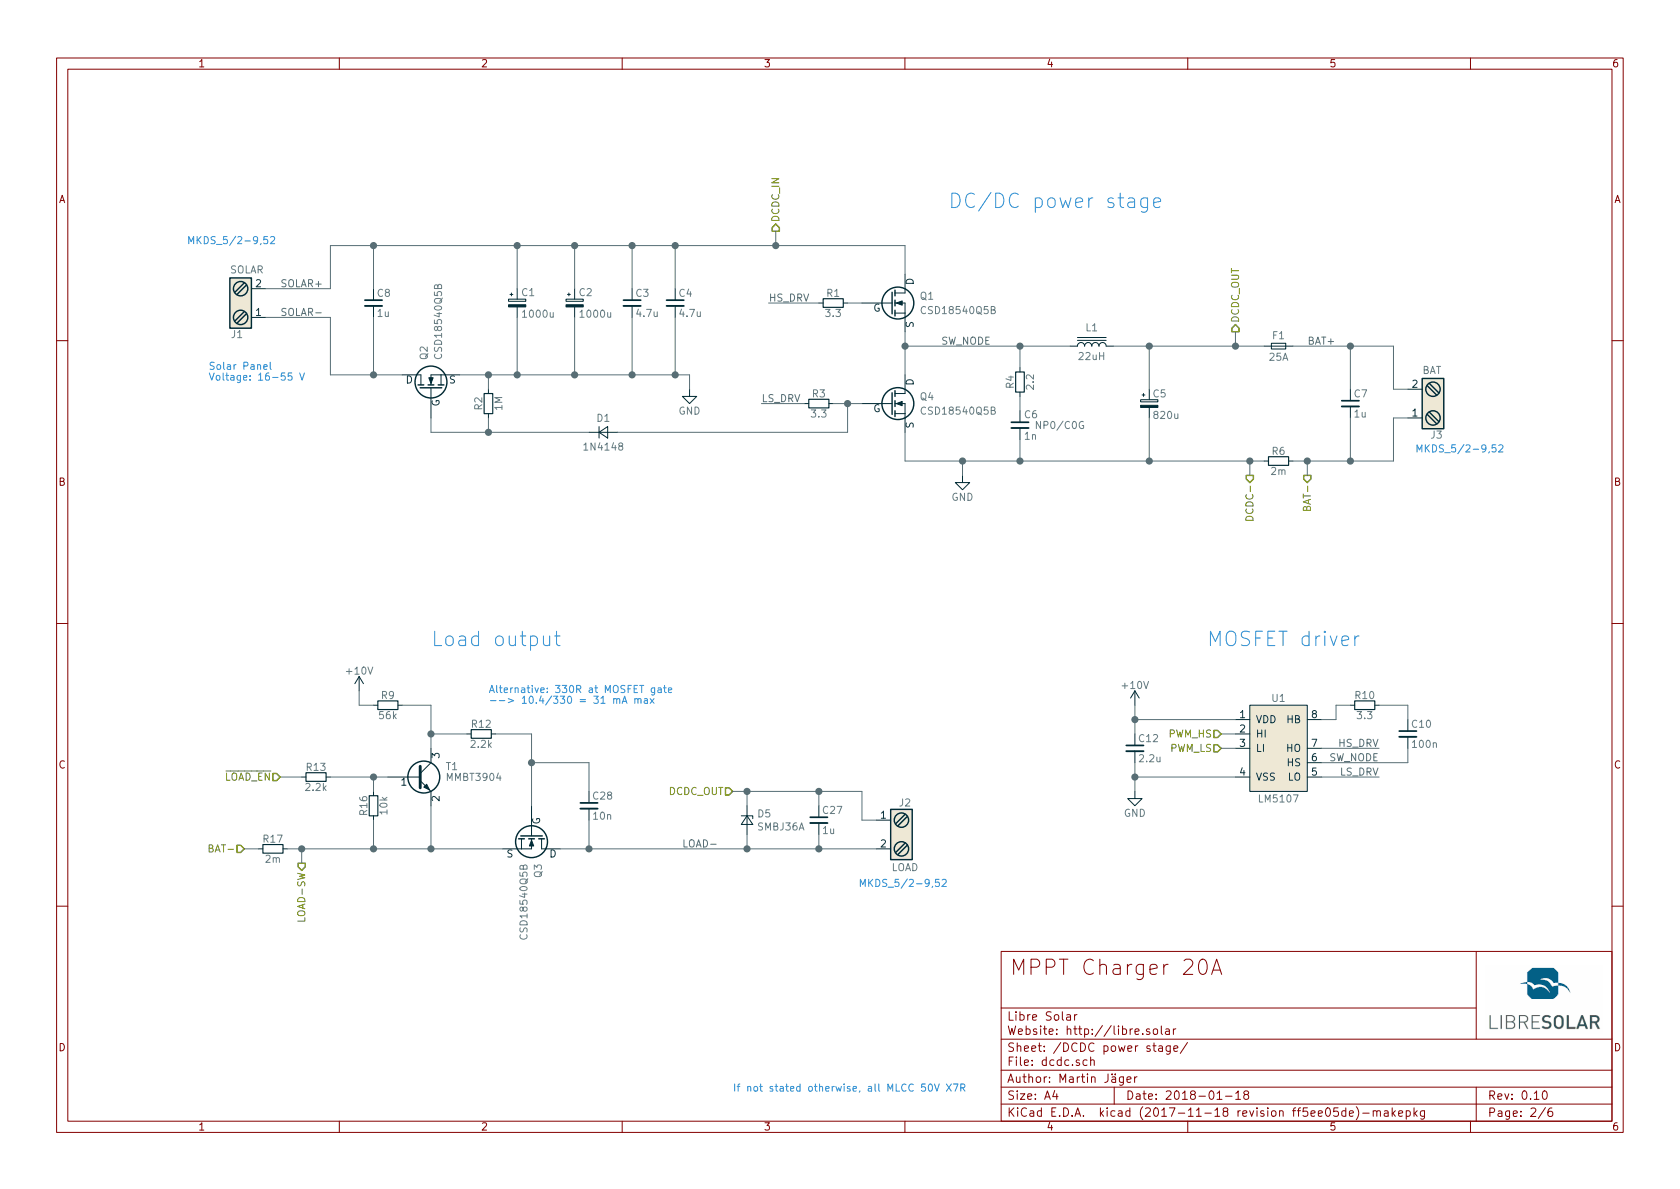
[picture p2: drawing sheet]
EESchema Schematic File Version 4
LIBS:MPPT_charger_20A-cache
EELAYER 26 0
EELAYER END
$Descr A4 11693 8268
encoding utf-8
Sheet 2 6
Title "MPPT Charger 20A"
Date "2018-01-18"
Rev "0.10"
Comp "Libre Solar"
Comment1 "Author: Martin Jäger"
Comment2 "Website: http://libre.solar"
Comment3 ""
Comment4 ""
$EndDescr
$Comp
L power:GND #PWR02
U 1 1
P 7900 5500
F 0 "#PWR02" H 7900 5250 50  0001 C CNN
F 1 "GND" H 7900 5350 50  0000 C CNN
F 2 "" H 7900 5500 50  0000 C CNN
F 3 "" H 7900 5500 50  0000 C CNN
	1    7900 5500
	1    0    0    -1  
$EndComp
$Comp
L power:GND #PWR03
U 1 1
P 6700 3300
F 0 "#PWR03" H 6700 3050 50  0001 C CNN
F 1 "GND" H 6700 3150 50  0000 C CNN
F 2 "" H 6700 3300 50  0000 C CNN
F 3 "" H 6700 3300 50  0000 C CNN
	1    6700 3300
	1    0    0    -1  
$EndComp
$Comp
L device:C_Small C10
U 1 1
P 9800 5100
F 0 "C10" H 9820 5170 50  0000 L CNN
F 1 "100n" H 9820 5030 50  0000 L CNN
F 2 "LibreSolar:C_0603_1608" H 9800 5100 50  0001 C CNN
F 3 "" H 9800 5100 50  0000 C CNN
F 4 "Murata" H 4600 1200 50  0001 C CNN "Manufacturer"
F 5 "GRM188R71H104KA93D" H 4600 1200 50  0001 C CNN "PartNumber"
	1    9800 5100
	1    0    0    -1  
$EndComp
$Comp
L power:GND #PWR04
U 1 1
P 4800 2700
F 0 "#PWR04" H 4800 2450 50  0001 C CNN
F 1 "GND" H 4800 2550 50  0000 C CNN
F 2 "" H 4800 2700 50  0000 C CNN
F 3 "" H 4800 2700 50  0000 C CNN
	1    4800 2700
	1    0    0    -1  
$EndComp
$Comp
L device:R_Small R3
U 1 1
P 5700 2800
F 0 "R3" V 5630 2800 50  0000 C CNN
F 1 "3.3" V 5770 2800 50  0000 C CNN
F 2 "LibreSolar:R_0805_2012" H 5700 2800 50  0001 C CNN
F 3 "" H 5700 2800 50  0000 C CNN
F 4 "Yageo" H 150 300 50  0001 C CNN "Manufacturer"
F 5 "RC0805FR-073R3L" H 150 300 50  0001 C CNN "PartNumber"
	1    5700 2800
	0    1    1    0   
$EndComp
$Comp
L device:R_Small R1
U 1 1
P 5800 2100
F 0 "R1" V 5730 2100 50  0000 C CNN
F 1 "3.3" V 5870 2100 50  0000 C CNN
F 2 "LibreSolar:R_0805_2012" H 5800 2100 50  0001 C CNN
F 3 "" H 5800 2100 50  0000 C CNN
F 4 "Yageo" H 200 300 50  0001 C CNN "Manufacturer"
F 5 "RC0805FR-073R3L" H 200 300 50  0001 C CNN "PartNumber"
	1    5800 2100
	0    1    1    0   
$EndComp
$Comp
L device:R_Small R10
U 1 1
P 9500 4900
F 0 "R10" V 9430 4900 50  0000 C CNN
F 1 "3.3" V 9570 4900 50  0000 C CNN
F 2 "LibreSolar:R_0805_2012" H 9500 4900 50  0001 C CNN
F 3 "" H 9500 4900 50  0000 C CNN
F 4 "Yageo" H 4575 1200 50  0001 C CNN "Manufacturer"
F 5 "RC0805FR-073R3L" H 4575 1200 50  0001 C CNN "PartNumber"
	1    9500 4900
	0    1    1    0   
$EndComp
$Comp
L device:R_Small R9
U 1 1
P 2700 4900
F 0 "R9" V 2630 4900 50  0000 C CNN
F 1 "56k" V 2770 4900 50  0000 C CNN
F 2 "LibreSolar:R_0603_1608" H 2700 4900 50  0001 C CNN
F 3 "" H 2700 4900 50  0000 C CNN
F 4 "Yageo" H 150 -50 50  0001 C CNN "Manufacturer"
F 5 "RC0603FR-0756KL" H 150 -50 50  0001 C CNN "PartNumber"
	1    2700 4900
	0    1    1    0   
$EndComp
$Comp
L device:R_Small R12
U 1 1
P 3350 5100
F 0 "R12" V 3280 5100 50  0000 C CNN
F 1 "2.2k" V 3420 5100 50  0000 C CNN
F 2 "LibreSolar:R_0603_1608" H 3350 5100 50  0001 C CNN
F 3 "" H 3350 5100 50  0000 C CNN
F 4 "Yageo" H 200 0   50  0001 C CNN "Manufacturer"
F 5 "RC0603FR-072K2L" H 200 0   50  0001 C CNN "PartNumber"
	1    3350 5100
	0    1    1    0   
$EndComp
$Comp
L device:R_Small R13
U 1 1
P 2200 5400
F 0 "R13" V 2130 5400 50  0000 C CNN
F 1 "2.2k" V 2270 5400 50  0000 C CNN
F 2 "LibreSolar:R_0603_1608" H 2200 5400 50  0001 C CNN
F 3 "" H 2200 5400 50  0000 C CNN
F 4 "Yageo" H 175 0   50  0001 C CNN "Manufacturer"
F 5 "RC0603FR-072K2L" H 175 0   50  0001 C CNN "PartNumber"
	1    2200 5400
	0    1    1    0   
$EndComp
$Comp
L device:R_Small R17
U 1 1
P 1900 5900
F 0 "R17" V 1830 5900 50  0000 C CNN
F 1 "2m" V 1970 5900 50  0000 C CNN
F 2 "LibreSolar:R_Bourns_CRE2512" H 1900 5900 50  0001 C CNN
F 3 "" H 1900 5900 50  0000 C CNN
F 4 "Bourns" H 150 0   50  0001 C CNN "Manufacturer"
F 5 "CRE2512-FZ-R002E-3" H 150 0   50  0001 C CNN "PartNumber"
	1    1900 5900
	0    -1   1    0   
$EndComp
$Comp
L device:R_Small R16
U 1 1
P 2600 5600
F 0 "R16" V 2530 5600 50  0000 C CNN
F 1 "10k" V 2670 5600 50  0000 C CNN
F 2 "LibreSolar:R_0603_1608" H 2600 5600 50  0001 C CNN
F 3 "" H 2600 5600 50  0000 C CNN
F 4 "Yageo" H 150 -50 50  0001 C CNN "Manufacturer"
F 5 "RC0603FR-0710KL" H 150 -50 50  0001 C CNN "PartNumber"
	1    2600 5600
	1    0    0    1   
$EndComp
$Comp
L device:R_Small R6
U 1 1
P 8900 3200
F 0 "R6" V 8830 3200 50  0000 C CNN
F 1 "2m" V 8970 3200 50  0000 C CNN
F 2 "LibreSolar:R_Bourns_CRE2512" H 8900 3200 50  0001 C CNN
F 3 "" H 8900 3200 50  0000 C CNN
F 4 "Bourns" H 400 150 50  0001 C CNN "Manufacturer"
F 5 "CRE2512-FZ-R002E-3" H 400 150 50  0001 C CNN "PartNumber"
	1    8900 3200
	0    -1   1    0   
$EndComp
$Comp
L device:C_Small C8
U 1 1
P 2600 2100
F 0 "C8" H 2620 2170 50  0000 L CNN
F 1 "1u" H 2620 2030 50  0000 L CNN
F 2 "LibreSolar:C_0805_2012" H 2600 2100 50  0001 C CNN
F 3 "" H 2600 2100 50  0000 C CNN
F 4 "Murata" H 500 350 50  0001 C CNN "Manufacturer"
F 5 "GRJ21BC72A105KE11L" H 500 350 50  0001 C CNN "PartNumber"
F 6 "100V, X7S" H 0   0   60  0001 C CNN "Remarks"
	1    2600 2100
	1    0    0    -1  
$EndComp
$Comp
L device:C_Small C4
U 1 1
P 4700 2100
F 0 "C4" H 4720 2170 50  0000 L CNN
F 1 "4.7u" H 4720 2030 50  0000 L CNN
F 2 "LibreSolar:C_1210_3225" H 4700 2100 50  0001 C CNN
F 3 "" H 4700 2100 50  0000 C CNN
F 4 "Murata" H 100 300 50  0001 C CNN "Manufacturer"
F 5 "GRJ32DC72A475KE11L" H 100 300 50  0001 C CNN "PartNumber"
F 6 "100V, X7S" H 0   0   60  0001 C CNN "Remarks"
	1    4700 2100
	1    0    0    -1  
$EndComp
$Comp
L device:C_Small C6
U 1 1
P 7100 2950
F 0 "C6" H 7125 3025 50  0000 L CNN
F 1 "1n" H 7125 2875 50  0000 L CNN
F 2 "LibreSolar:C_0603_1608" H 7100 2750 50  0001 C CNN
F 3 "" H 7125 3025 50  0000 C CNN
F 4 "NP0/C0G" H 7200 2950 50  0000 L CNN "Remarks"
F 5 "Murata" H 200 150 50  0001 C CNN "Manufacturer"
F 6 "GRM1885C2A102JA01D" H 200 150 50  0001 C CNN "PartNumber"
	1    7100 2950
	1    0    0    -1  
$EndComp
$Comp
L device:R_Small R4
U 1 1
P 7100 2650
F 0 "R4" V 7030 2650 50  0000 C CNN
F 1 "2.2" V 7170 2650 50  0000 C CNN
F 2 "LibreSolar:R_1206_3216" H 7100 2650 50  0001 C CNN
F 3 "" H 7100 2650 50  0000 C CNN
F 4 "Yageo" H 300 350 50  0001 C CNN "Manufacturer"
F 5 "RC1206FR-072R2L" H 300 350 50  0001 C CNN "PartNumber"
	1    7100 2650
	1    0    0    1   
$EndComp
$Comp
L device:L_Core_Iron L1
U 1 1
P 7600 2400
F 0 "L1" V 7725 2400 50  0000 C CNN
F 1 "22uH" V 7525 2400 50  0000 C CNN
F 2 "LibreSolar:L-FERYSTER-DTMSS-27" V 7800 2400 50  0001 C CNN
F 3 "" H 7600 2400 50  0001 C CNN
F 4 "Feryster" H 200 350 50  0001 C CNN "Manufacturer"
F 5 "DTMSS-27/0,022/30-H" H 200 350 50  0001 C CNN "PartNumber"
F 6 "Feryster" H 7600 2400 60  0001 C CNN "Supplier"
	1    7600 2400
	0    -1   -1   0   
$EndComp
$Comp
L Transistor:BC817 T1
U 1 1
P 2900 5400
F 0 "T1" H 3100 5475 50  0000 L CNN
F 1 "MMBT3904" H 3100 5400 50  0000 L CNN
F 2 "LibreSolar:SOT-23" H 3100 5325 50  0001 L CIN
F 3 "" H 2900 5400 50  0001 L CNN
F 4 "Diodes Inc." H 150 0   50  0001 C CNN "Manufacturer"
F 5 "MMBT3904-7-F" H 150 0   50  0001 C CNN "PartNumber"
	1    2900 5400
	1    0    0    -1  
$EndComp
$Comp
L device:C_Small C12
U 1 1
P 7900 5200
F 0 "C12" H 7920 5270 50  0000 L CNN
F 1 "2.2u" H 7920 5130 50  0000 L CNN
F 2 "LibreSolar:C_0603_1608" H 7900 5200 50  0001 C CNN
F 3 "" H 7900 5200 50  0000 C CNN
F 4 "Murata" H 4700 1150 50  0001 C CNN "Manufacturer"
F 5 "GRM188R61E225KA12D" H 0   0   60  0001 C CNN "PartNumber"
F 6 "25V, X5R" H 0   0   60  0001 C CNN "Remarks"
	1    7900 5200
	1    0    0    -1  
$EndComp
$Comp
L LibreSolar:Screw_Terminal_1x02 J3
U 1 1
P 10000 2800
F 0 "J3" H 10000 3050 50  0000 C TNN
F 1 "BAT" H 10100 2600 50  0000 R TNN
F 2 "LibreSolar:Phoenix_Contact_MKDS_5-2-952" H 10000 2575 50  0001 C CNN
F 3 "" H 9975 2800 50  0001 C CNN
F 4 "Phoenix Contact" H 0   0   60  0001 C CNN "Manufacturer"
F 5 "1714971" H 0   0   60  0001 C CNN "PartNumber"
	1    10000 2800
	-1   0    0    1   
$EndComp
$Comp
L LibreSolar:Screw_Terminal_1x02 J1
U 1 1
P 1650 2100
AR Path="/58A7E35A" Ref="J1"  Part="1" 
AR Path="/58A68DC9/58A7E35A" Ref="J1"  Part="1" 
F 0 "J1" H 1650 2350 50  0000 C TNN
F 1 "SOLAR" H 1600 1900 50  0000 L TNN
F 2 "LibreSolar:Phoenix_Contact_MKDS_5-2-952" H 1650 1875 50  0001 C CNN
F 3 "" H 1625 2100 50  0001 C CNN
F 4 "Phoenix Contact" H 1650 2100 60  0001 C CNN "Manufacturer"
F 5 "1714971" H 1650 2100 60  0001 C CNN "PartNumber"
	1    1650 2100
	1    0    0    1   
$EndComp
$Comp
L LibreSolar:Screw_Terminal_1x02 J2
U 1 1
P 6300 5800
F 0 "J2" H 6300 6050 50  0000 C TNN
F 1 "LOAD" H 6300 5600 50  0000 C TNN
F 2 "LibreSolar:Phoenix_Contact_MKDS_5-2-952" H 6300 5575 50  0001 C CNN
F 3 "" H 6275 5800 50  0001 C CNN
F 4 "Phoenix Contact" H -3600 400 60  0001 C CNN "Manufacturer"
F 5 "1714971" H -3600 400 60  0001 C CNN "PartNumber"
	1    6300 5800
	-1   0    0    -1  
$EndComp
$Comp
L device:CP_Small C2
U 1 1
P 4000 2100
F 0 "C2" H 4025 2175 50  0000 L CNN
F 1 "1000u" H 4025 2025 50  0000 L CNN
F 2 "Capacitors_THT:CP_Radial_D16.0mm_P7.50mm" H 4025 1875 50  0001 L CNN
F 3 "" H 4025 2175 50  0000 C CNN
F 4 "United Chemi-Con" H 600 300 50  0001 C CNN "Manufacturer"
F 5 "EKYB630ELL102ML25S" H 600 300 50  0001 C CNN "PartNumber"
F 6 "63V, 2.74A, 16x25" H 0   0   60  0001 C CNN "Remarks"
	1    4000 2100
	1    0    0    -1  
$EndComp
$Comp
L device:CP_Small C5
U 1 1
P 8000 2800
F 0 "C5" H 8020 2870 50  0000 L CNN
F 1 "820u" H 8020 2720 50  0000 L CNN
F 2 "Capacitors_THT:CP_Radial_D10.0mm_P5.00mm" H 8000 2800 50  0001 C CNN
F 3 "" H 8000 2800 50  0000 C CNN
F 4 "Panasonic" H 4200 1000 50  0001 C CNN "Manufacturer"
F 5 "EEU-FR1V821L" H 4200 1000 50  0001 C CNN "PartNumber"
F 6 "35V, 2.47A" H 0   0   60  0001 C CNN "Remarks"
	1    8000 2800
	1    0    0    -1  
$EndComp
$Comp
L device:C_Small C3
U 1 1
P 4400 2100
F 0 "C3" H 4420 2170 50  0000 L CNN
F 1 "4.7u" H 4420 2030 50  0000 L CNN
F 2 "LibreSolar:C_1210_3225" H 4400 2100 50  0001 C CNN
F 3 "" H 4400 2100 50  0000 C CNN
F 4 "Murata" H 200 300 50  0001 C CNN "Manufacturer"
F 5 "GRJ32DC72A475KE11L" H 200 300 50  0001 C CNN "PartNumber"
F 6 "100V, X7S" H 0   0   60  0001 C CNN "Remarks"
F 7 "" H 0   0   60  0001 C CNN "Alternative"
	1    4400 2100
	1    0    0    -1  
$EndComp
$Comp
L device:D_Small D1
U 1 1
P 4200 3000
F 0 "D1" H 4200 3100 50  0000 C CNN
F 1 "1N4148" H 4200 2900 50  0000 C CNN
F 2 "LibreSolar:D_SOD-123" V 4200 3000 50  0001 C CNN
F 3 "" V 4200 3000 50  0000 C CNN
F 4 "Diodes Inc." H 150 200 50  0001 C CNN "Manufacturer"
F 5 "1N4148W-7-F" H 150 200 50  0001 C CNN "PartNumber"
	1    4200 3000
	1    0    0    -1  
$EndComp
$Comp
L device:Fuse_Small F1
U 1 1
P 8900 2400
AR Path="/58AA3600" Ref="F1"  Part="1" 
AR Path="/58A68DC9/58AA3600" Ref="F1"  Part="1" 
F 0 "F1" H 8900 2475 50  0000 C CNN
F 1 "25A" H 8900 2325 50  0000 C CNN
F 2 "LibreSolar:KEYSTONE-FUSE-3557-2" H 8900 2400 50  0001 C CNN
F 3 "" H 8900 2400 50  0000 C CNN
F 4 "Keystone" H -100 350 50  0001 C CNN "Manufacturer"
F 5 "3557-2" H -100 350 50  0001 C CNN "PartNumber"
	1    8900 2400
	1    0    0    -1  
$EndComp
$Comp
L LibreSolar:+10V #PWR05
U 1 1
P 2500 4800
F 0 "#PWR05" H 2500 4650 50  0001 C CNN
F 1 "+10V" H 2500 4940 50  0000 C CNN
F 2 "" H 2500 4800 50  0000 C CNN
F 3 "" H 2500 4800 50  0000 C CNN
	1    2500 4800
	1    0    0    -1  
$EndComp
$Comp
L LibreSolar:+10V #PWR06
U 1 1
P 7900 4900
F 0 "#PWR06" H 7900 4750 50  0001 C CNN
F 1 "+10V" H 7900 5040 50  0000 C CNN
F 2 "" H 7900 4900 50  0000 C CNN
F 3 "" H 7900 4900 50  0000 C CNN
	1    7900 4900
	1    0    0    -1  
$EndComp
$Comp
L device:R_Small R2
U 1 1
P 3400 2800
F 0 "R2" V 3330 2800 50  0000 C CNN
F 1 "1M" V 3470 2800 50  0000 C CNN
F 2 "LibreSolar:R_0603_1608" H 3400 2800 50  0001 C CNN
F 3 "" H 3400 2800 50  0000 C CNN
F 4 "Yageo" H 200 250 50  0001 C CNN "Manufacturer"
F 5 "RC0603FR-071ML" H 200 250 50  0001 C CNN "PartNumber"
	1    3400 2800
	1    0    0    -1  
$EndComp
$Comp
L LibreSolar:LM5107 U1
U 1 1
P 8900 5200
F 0 "U1" H 8900 5550 50  0000 C CNN
F 1 "LM5107" H 8900 4850 50  0000 C CNN
F 2 "LibreSolar:SOIC-8_3.9x4.9mm_Pitch1.27mm" H 8950 5200 60  0001 C CNN
F 3 "" H 8950 5200 60  0001 C CNN
F 4 "Texas Instruments" H 4700 1150 50  0001 C CNN "Manufacturer"
F 5 "LM5107MAX/NOPB" H 4700 1150 50  0001 C CNN "PartNumber"
	1    8900 5200
	1    0    0    -1  
$EndComp
$Comp
L LibreSolar:Q_NMOS Q1
U 1 1
P 6200 2100
F 0 "Q1" H 6400 2150 50  0000 L CNN
F 1 "CSD18540Q5B" H 6400 2050 50  0000 L CNN
F 2 "LibreSolar:5X6_MOSFET" H 6400 2200 50  0001 C CNN
F 3 "" H 6200 2100 50  0001 C CNN
F 4 "Texas Instruments" H 200 300 50  0001 C CNN "Manufacturer"
F 5 "CSD18540Q5BT" H 200 300 50  0001 C CNN "PartNumber"
	1    6200 2100
	1    0    0    -1  
$EndComp
$Comp
L LibreSolar:Q_NMOS Q4
U 1 1
P 6200 2800
F 0 "Q4" H 6400 2850 50  0000 L CNN
F 1 "CSD18540Q5B" H 6400 2750 50  0000 L CNN
F 2 "LibreSolar:5X6_MOSFET" H 6400 2900 50  0001 C CNN
F 3 "" H 6200 2800 50  0001 C CNN
F 4 "Texas Instruments" H 200 300 50  0001 C CNN "Manufacturer"
F 5 "CSD18540Q5BT" H 200 300 50  0001 C CNN "PartNumber"
	1    6200 2800
	1    0    0    -1  
$EndComp
$Comp
L LibreSolar:Q_NMOS Q2
U 1 1
P 3000 2700
AR Path="/58C41D81" Ref="Q2"  Part="1" 
AR Path="/58A68DC9/58C41D81" Ref="Q2"  Part="1" 
F 0 "Q2" H 3200 2750 50  0000 L CNN
F 1 "CSD18540Q5B" H 3200 2650 50  0000 L CNN
F 2 "LibreSolar:5X6_MOSFET" H 3200 2800 50  0001 C CNN
F 3 "" H 3000 2700 50  0001 C CNN
F 4 "Texas Instruments" H 400 250 50  0001 C CNN "Manufacturer"
F 5 "CSD18540Q5BT" H 400 250 50  0001 C CNN "PartNumber"
	1    3000 2700
	0    -1   -1   0   
$EndComp
$Comp
L LibreSolar:Q_NMOS Q3
U 1 1
P 3700 5800
F 0 "Q3" H 3900 5850 50  0000 L CNN
F 1 "CSD18540Q5B" H 3900 5750 50  0000 L CNN
F 2 "LibreSolar:5X6_MOSFET" H 3900 5900 50  0001 C CNN
F 3 "" H 3700 5800 50  0001 C CNN
F 4 "Texas Instruments" H 150 0   50  0001 C CNN "Manufacturer"
F 5 "CSD18540Q5BT" H 150 0   50  0001 C CNN "PartNumber"
	1    3700 5800
	0    1    1    0   
$EndComp
Text Notes 1450 2650 0    50   ~ 0
Solar Panel\nVoltage: 16-55 V
Text Notes 6600 1450 0    100  ~ 0
DC/DC power stage
Text Notes 3000 4500 0    100  ~ 0
Load output
Text Notes 8400 4500 0    100  ~ 0
MOSFET driver
Text Notes 3400 4900 0    50   ~ 0
Alternative: 330R at MOSFET gate\n--> 10.4/330 = 31 mA max
Text Notes 5100 7600 0    50   ~ 0
If not stated otherwise, all MLCC 50V X7R
Text Label 5000 5900 2    50   ~ 0
LOAD-
Text Notes 5975 6175 0    50   ~ 0
MKDS_5/2-9,52
Text Notes 1300 1700 0    50   ~ 0
MKDS_5/2-9,52
Text Notes 9850 3150 0    50   ~ 0
MKDS_5/2-9,52
Text HLabel 8500 5100 0    50   Input ~ 0
PWM_HS
Text HLabel 8500 5200 0    50   Input ~ 0
PWM_LS
Text Label 9600 5400 2    50   ~ 0
LS_DRV
Text Label 5350 2100 0    50   ~ 0
HS_DRV
Text Label 9600 5200 2    50   ~ 0
HS_DRV
Text Label 5300 2800 0    50   ~ 0
LS_DRV
Text Label 9600 5300 2    50   ~ 0
SW_NODE
Text HLabel 1950 5400 0    50   Input ~ 0
~LOAD_EN
Text Label 6550 2400 0    50   ~ 0
SW_NODE
Text Label 1950 2200 0    50   ~ 0
SOLAR-
Text Label 1950 2000 0    50   ~ 0
SOLAR+
Text HLabel 8600 2300 1    50   Output ~ 0
DCDC_OUT
Text HLabel 5400 1600 1    50   Output ~ 0
DCDC_IN
Text HLabel 5100 5500 0    50   Input ~ 0
DCDC_OUT
Text HLabel 9100 3300 3    50   Output ~ 0
BAT-
Text HLabel 2100 6000 3    50   Output ~ 0
LOAD-SW
Text HLabel 1700 5900 0    50   Input ~ 0
BAT-
Text HLabel 8700 3300 3    50   Output ~ 0
DCDC-
Text Label 9100 2400 0    50   ~ 0
BAT+
$Comp
L device:CP_Small C1
U 1 1
P 3600 2100
F 0 "C1" H 3625 2175 50  0000 L CNN
F 1 "1000u" H 3625 2025 50  0000 L CNN
F 2 "Capacitors_THT:CP_Radial_D16.0mm_P7.50mm" H 3625 1875 50  0001 L CNN
F 3 "" H 3625 2175 50  0000 C CNN
F 4 "United Chemi-Con" H 200 300 50  0001 C CNN "Manufacturer"
F 5 "EKYB630ELL102ML25S" H 200 300 50  0001 C CNN "PartNumber"
F 6 "63V, 2.74A, 16x25" H 0   0   60  0001 C CNN "Remarks"
	1    3600 2100
	1    0    0    -1  
$EndComp
Wire Wire Line
	7900 4900 7900 5100
Wire Wire Line
	8600 5000 7900 5000
Wire Wire Line
	2500 4900 2600 4900
Wire Wire Line
	9000 2400 9700 2400
Wire Wire Line
	9000 3200 9700 3200
Wire Wire Line
	1700 5900 1800 5900
Wire Wire Line
	3000 5900 3000 5600
Wire Wire Line
	2600 5900 2600 5700
Wire Wire Line
	2600 2000 2600 1700
Wire Wire Line
	7750 2400 8800 2400
Wire Wire Line
	8600 2400 8600 2300
Wire Wire Line
	8600 5400 7900 5400
Wire Wire Line
	7900 5300 7900 5500
Wire Wire Line
	6700 3300 6700 3200
Wire Wire Line
	4700 2600 4700 2200
Wire Wire Line
	4000 2600 4000 2200
Wire Wire Line
	4400 2600 4400 2200
Wire Wire Line
	4800 2600 4800 2700
Wire Wire Line
	9400 4900 9300 4900
Wire Wire Line
	9300 4900 9300 5000
Wire Wire Line
	9300 5000 9200 5000
Wire Wire Line
	9200 5200 9600 5200
Wire Wire Line
	5700 2100 5350 2100
Wire Wire Line
	9200 5400 9600 5400
Wire Wire Line
	5300 2800 5600 2800
Wire Wire Line
	9600 4900 9800 4900
Wire Wire Line
	9800 4900 9800 5000
Wire Wire Line
	3000 4900 3000 5200
Wire Wire Line
	3000 5100 3250 5100
Wire Wire Line
	2800 4900 3000 4900
Wire Wire Line
	2300 5400 2700 5400
Wire Wire Line
	2600 5400 2600 5500
Wire Wire Line
	2600 2600 2600 2200
Wire Wire Line
	9800 5300 9800 5200
Wire Wire Line
	8600 5100 8500 5100
Wire Wire Line
	8600 5200 8500 5200
Wire Wire Line
	1950 5400 2100 5400
Wire Wire Line
	2300 1700 2300 2000
Wire Wire Line
	2300 2000 1850 2000
Wire Wire Line
	1850 2200 2300 2200
Wire Wire Line
	2300 2200 2300 2600
Wire Wire Line
	9200 5300 9800 5300
Wire Wire Line
	2500 4800 2500 4900
Wire Wire Line
	2300 1700 6300 1700
Wire Wire Line
	5900 2100 6000 2100
Wire Wire Line
	4700 1700 4700 2000
Wire Wire Line
	4400 2000 4400 1700
Wire Wire Line
	4000 2000 4000 1700
Wire Wire Line
	3400 2700 3400 2600
Wire Wire Line
	3400 2900 3400 3000
Wire Wire Line
	6300 2400 7450 2400
Wire Wire Line
	6100 5700 6000 5700
Wire Wire Line
	9700 2400 9700 2700
Wire Wire Line
	9700 2900 9800 2900
Wire Wire Line
	9700 2700 9800 2700
Wire Wire Line
	3450 5100 3700 5100
Wire Wire Line
	6300 1700 6300 1900
Wire Wire Line
	5800 2800 6000 2800
Wire Wire Line
	5900 3000 5900 2800
Wire Wire Line
	4300 3000 5900 3000
Wire Wire Line
	6300 2300 6300 2600
Wire Wire Line
	6300 3200 6300 3000
Wire Wire Line
	2300 2600 2800 2600
Wire Wire Line
	3200 2600 4800 2600
Wire Wire Line
	3000 2900 3000 3000
Wire Wire Line
	3000 3000 4100 3000
Wire Wire Line
	3900 5900 6100 5900
Wire Wire Line
	2000 5900 3500 5900
Wire Wire Line
	3700 5100 3700 5600
Wire Wire Line
	5400 1700 5400 1600
Connection ~ 7900 5000
Connection ~ 3000 5900
Connection ~ 2600 5900
Connection ~ 2600 1700
Connection ~ 8600 2400
Connection ~ 7900 5400
Connection ~ 6700 3200
Connection ~ 4000 2600
Connection ~ 4700 2600
Connection ~ 4400 2600
Connection ~ 3400 2600
Connection ~ 3400 3000
Connection ~ 3000 5100
Connection ~ 2600 5400
Connection ~ 2600 2600
Connection ~ 4700 1700
Connection ~ 4400 1700
Connection ~ 4000 1700
Connection ~ 5900 2800
Connection ~ 6300 2400
Connection ~ 5400 1700
Wire Wire Line
	9700 3200 9700 2900
Wire Wire Line
	2100 6000 2100 5900
Connection ~ 2100 5900
Wire Wire Line
	8700 3200 8700 3300
Connection ~ 8700 3200
Wire Wire Line
	9100 3300 9100 3200
Connection ~ 9100 3200
Wire Wire Line
	3600 2000 3600 1700
Connection ~ 3600 1700
Wire Wire Line
	3600 2200 3600 2600
Connection ~ 3600 2600
Wire Wire Line
	8000 2700 8000 2400
Connection ~ 8000 2400
Wire Wire Line
	8000 2900 8000 3200
Connection ~ 8000 3200
Wire Wire Line
	6300 3200 8800 3200
Wire Wire Line
	7100 2400 7100 2550
Connection ~ 7100 2400
Wire Wire Line
	7100 3050 7100 3200
Connection ~ 7100 3200
Wire Wire Line
	7100 2750 7100 2850
$Comp
L device:D_Zener_Small D5
U 1 1
P 5200 5700
F 0 "D5" V 5154 5768 50  0000 L CNN
F 1 "SMBJ36A" V 5245 5768 50  0000 L CNN
F 2 "LibreSolar:D_SMB" V 5200 5700 50  0001 C CNN
F 3 "https://en.wikipedia.org/wiki/Zener_diode" V 5200 5700 50  0001 C CNN
F 4 "Bourns" H 5200 5700 60  0001 C CNN "Manufacturer"
F 5 "SMBJ36A" H 5200 5700 60  0001 C CNN "PartNumber"
	1    5200 5700
	0    1    1    0   
$EndComp
Wire Wire Line
	6000 5700 6000 5500
Wire Wire Line
	5100 5500 6000 5500
Wire Wire Line
	5200 5600 5200 5500
Connection ~ 5200 5500
Wire Wire Line
	5200 5800 5200 5900
Connection ~ 5200 5900
$Comp
L device:C_Small C7
U 1 1
P 9400 2800
F 0 "C7" H 9420 2870 50  0000 L CNN
F 1 "1u" H 9420 2730 50  0000 L CNN
F 2 "LibreSolar:C_0805_2012" H 9400 2800 50  0001 C CNN
F 3 "" H 9400 2800 50  0000 C CNN
F 4 "Murata" H 7300 1050 50  0001 C CNN "Manufacturer"
F 5 "GRJ21BC72A105KE11L" H 7300 1050 50  0001 C CNN "PartNumber"
F 6 "100V, X7S" H 0   0   60  0001 C CNN "Remarks"
	1    9400 2800
	1    0    0    -1  
$EndComp
Wire Wire Line
	9400 2700 9400 2400
Connection ~ 9400 2400
Wire Wire Line
	9400 2900 9400 3200
Connection ~ 9400 3200
$Comp
L device:C_Small C27
U 1 1
P 5700 5700
F 0 "C27" H 5720 5770 50  0000 L CNN
F 1 "1u" H 5720 5630 50  0000 L CNN
F 2 "LibreSolar:C_0805_2012" H 5700 5700 50  0001 C CNN
F 3 "" H 5700 5700 50  0000 C CNN
F 4 "Murata" H 3600 3950 50  0001 C CNN "Manufacturer"
F 5 "GRJ21BC72A105KE11L" H 3600 3950 50  0001 C CNN "PartNumber"
F 6 "100V, X7S" H 0   0   60  0001 C CNN "Remarks"
	1    5700 5700
	1    0    0    -1  
$EndComp
Wire Wire Line
	5700 5600 5700 5500
Connection ~ 5700 5500
Wire Wire Line
	5700 5800 5700 5900
Connection ~ 5700 5900
$Comp
L device:C_Small C28
U 1 1
P 4100 5600
F 0 "C28" H 4120 5670 50  0000 L CNN
F 1 "10n" H 4120 5530 50  0000 L CNN
F 2 "LibreSolar:C_0603_1608" H 4100 5600 50  0001 C CNN
F 3 "" H 4100 5600 50  0000 C CNN
F 4 "Murata" H 2000 3850 50  0001 C CNN "Manufacturer"
F 5 "GRM188R71H103KA01J" H 2000 3850 50  0001 C CNN "PartNumber"
	1    4100 5600
	1    0    0    -1  
$EndComp
Wire Wire Line
	4100 5500 4100 5300
Wire Wire Line
	4100 5300 3700 5300
Connection ~ 3700 5300
Wire Wire Line
	4100 5700 4100 5900
Connection ~ 4100 5900
$EndSCHEMATC
